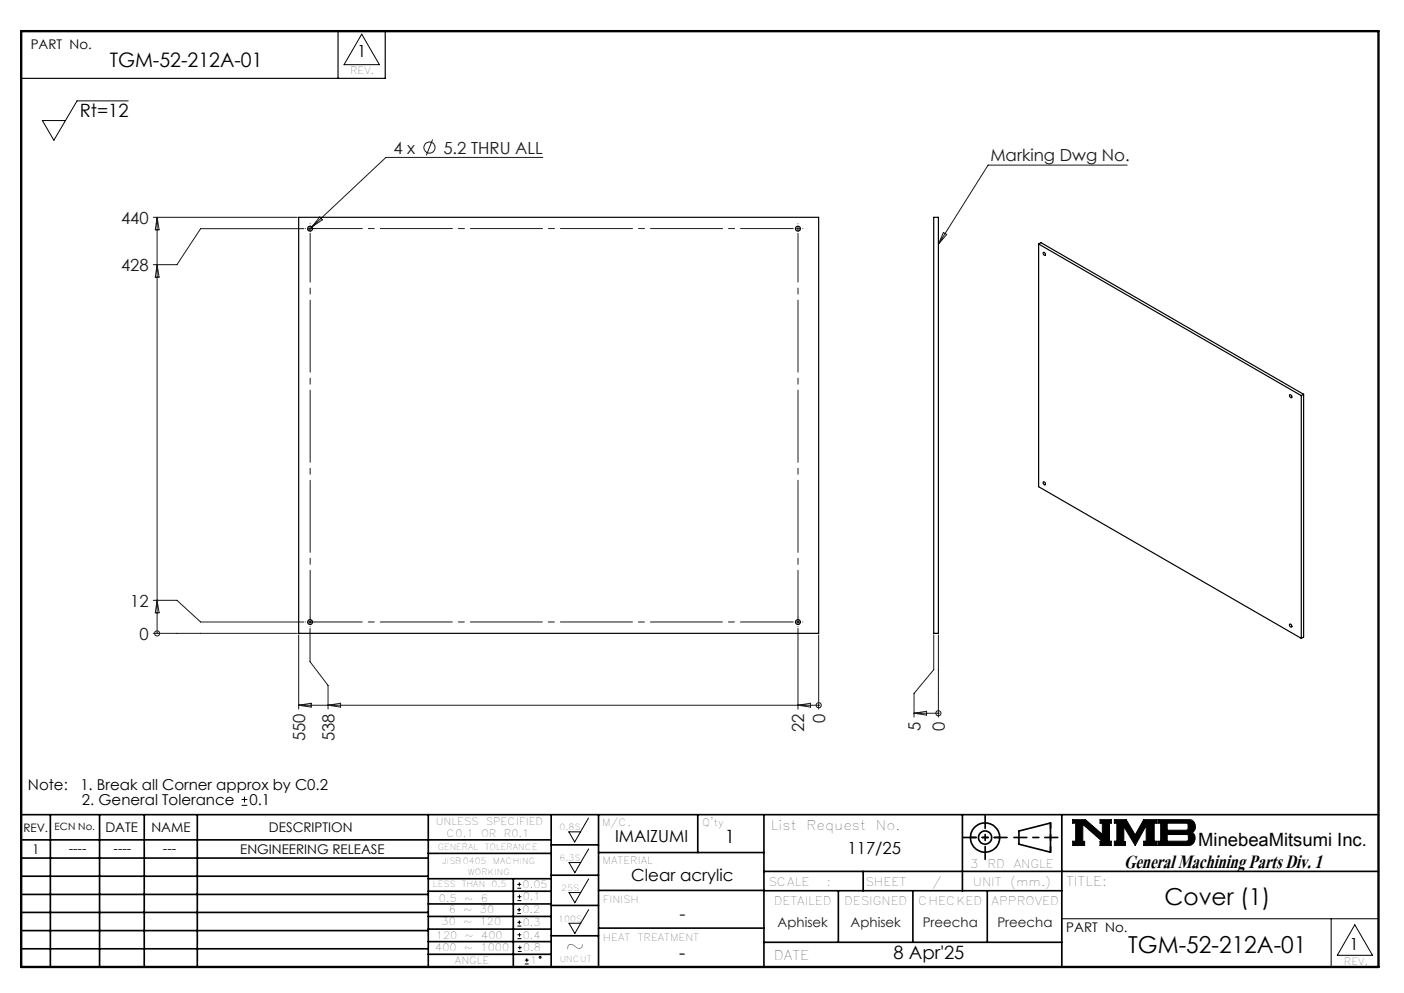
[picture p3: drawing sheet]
<svg xmlns="http://www.w3.org/2000/svg" width="297mm" height="210mm" viewBox="0 0 297 210" stroke-linecap="round" stroke-linejoin="round" font-family="sans-serif">
<g fill="none" stroke="#000" stroke-width=".21">
<path d="M76.5 7.2l3.8 6.5h-7.5zM27.1 21.3h-10.8l-4.9 8.4-2.4-4.2h4.9M51.1 170.3h1.2M51.1 169.1h1.2M51.7 168.5v1.2M120.3 175.9h2.5l-1.2 2.2zM124.5 173l-1.7 2.9M124.5 179.5l-1.7 2.9M226.9 173.3h2.7l3.6 3.2v-2.4h-.5v-.8h2.4v.8h-.4v3.8h.4v.9h-2.4v-.9h.5l-4.1-3.6v3.6h.3v.9h-2.5v-.9h.6v-3.8h-.6zM235.7 173.3h2.5l1.9 3.3 1.8-3.3h2.8v.8h-.5v3.8h.5v.9h-2.8v-.9h.6v-3.3l-2.4 4.2-2.4-4v3.2h.4v.8h-2.4v-.9h.6v-3.8h-.6zM244.9 173.3h6.6a1.47 1.47 0 0 1 1.3 1.2 1.47 1.47 0 0 1-.7 1.6 1.48 1.48 0 0 1 .7 1.6 1.48 1.48 0 0 1-1.4 1.1h-6.5v-.9h.6v-3.8h-.6zM246.9 174.1h4.1l.3 .2v1l-.3 .3h-4.1z"/>
<path d="M246.9 176.5h4.2l.3 .3v.8l-.4 .3h-4.1zM109.4 193.2h.8M109.4 192.4h.8M109.4 187.8h.8M109.4 187h.8M109.5 198.5h.8M109.5 197.7h.8M109.5 195.9h.8M109.5 195h.8M109.5 190.5h.8M109.5 189.6h.8M109.8 192v.8"/>
<path d="M109.9 194.7v.8M109.9 186.6v.8M109.9 189.2v.8M109.9 197.3v.8M110 200v.8M120.4 182.4h2.4l-1.2 2.2zM120.4 188.8h2.4l-1.2 2.1zM120.4 195.3h2.4l-1.2 2.1zM124.5 185.9l-1.7 2.9M124.5 192.4l-1.7 2.9M224.6 194.3h67M281.6 194.3v10.2"/>
<path d="M286.6 195.6l3.7 6.4h-7.4zM109.5 201.2h.8M109.5 200.4h.8M111 203.9h.8M111 203.1h.8M111.4 202.7v.8"/>
<circle cx="114.3" cy="202.5" r=".2"/>
</g>
<g fill="none" stroke="#000" stroke-width=".35">
<path d="M4.5 172.3h287.1M4.5 177.6h112.1M10.7 172.3v32.2M21.1 172.3v32.2M30.5 172.3v32.2M41.7 172.3v32.2M90.6 172.3v32.2M116.6 172.3v32.2M116.6 178.7h10M126.6 172.3v32.2M147.6 172.3v8M161.6 172.3v32.2"/>
<path d="M203.6 172.3v16.1M215.5 175.7l6.7-1.6v6.1l-6.7-1.7zM224.6 172.3v32.2M4.5 185.3h86.1M4.5 181.5h86.1M4.5 189.2h86.1M4.5 193h86.1M4.5 196.8h86.1M90.6 199.1h26M90.6 193.8h26M90.6 188.5h26M90.6 191.2h26"/>
<path d="M90.6 180.5h26M90.6 185.8h26M90.6 196.5h26M108.6 185.8v18.5M116.6 185.1h10M116.6 191.5h10M116.6 197.9h10M126.6 196.3h35M126.6 188.3h35M126.6 180.3h35M161.6 184.3h130M161.6 199.3h63"/>
<path d="M161.6 188.4h63M177.3 188.4v10.9M182.6 184.3v4.1M193.1 188.4v10.9M208.8 188.4v10.9M4.5 200.7h86.1M90.6 201.8h26"/>
<circle cx="208.4" cy="177.1" r="3.1"/>
<circle cx="208.4" cy="177.1" r="1.4"/>
</g>
<path d="M4.5 6.6h287.1" fill="none" stroke="#000" stroke-width=".21" stroke-dasharray="6.3 1.3 1.3 1.3" stroke-dashoffset="1.9"/>
<g fill="none" stroke="#000" stroke-width=".25">
<path d="M71.5 6.6v10M81.5 6.6v10h-77M63.2 46h110v87.9h-110zM197.5 46h1v87.9h-1zM219.7 51.6l55.6 32.1M219.7 51.6v51.3l55.6 32.1M219.7 51.6l.5-.3 55.6 32.1M220.7 53.4a.32 .32 0 0 1 .4 .2 .32 .32 0 0 1-.2 .4l-.2-.3zM272.8 83.5a.32 .32 0 0 1 .4 .2 .32 .32 0 0 1-.2 .4l-.2-.3zM275.3 83.7v51.3M275.8 83.4l-.5 .3M275.8 83.4v51.3l-.5 .3"/>
<path d="M220.8 101.9a.35 .35 0 0 1 .3 .2 .35 .35 0 0 1-.2 .4l-.2-.2zM272.9 132a.35 .35 0 0 1 .4 .2 .35 .35 0 0 1-.3 .4l-.2-.2z"/>
<circle cx="65.6" cy="48.4" r=".52"/>
<circle cx="168.8" cy="48.4" r=".51"/>
<circle cx="65.6" cy="131.6" r=".52"/>
<circle cx="168.8" cy="131.5" r=".51"/>
</g>
<path d="M205.3 177.1h6.2M222.2 174v6.2" fill="none" stroke="#000" stroke-width=".35" stroke-dasharray="15.2 1.3 1.3 1.3" stroke-dashoffset="14.1"/>
<path d="M203.8 177.1h9.2M208.4 172.5v9.2M214.5 177.1h9.3" fill="none" stroke="#000" stroke-width=".35" stroke-dasharray="15.2 1.3 1.3 1.3" stroke-dashoffset="12.5"/>
<path d="M4.5 6.6h287.1v197.9h-287.1z" fill="none" stroke="#000" stroke-width=".5"/>
<path d="M226.9 173.3v.8h.6v3.8h-.6v.9h2.5v-.9h-.3v-3.6l4.1 3.6h-.5v.9h2.4v-.9h-.4v-3.8h.4v-.8h-2.4v.8h.5v2.4l-3.6-3.2zM235.7 173.3v.8h.6v3.8h-.6v.9h2.4v-.8h-.4v-3.2l2.4 4 2.4-4.2v3.3h-.6v.9h2.8v-.9h-.5v-3.8h.5v-.8h-2.8l-1.8 3.3-1.9-3.3zM246.9 176.5h4.2l.3 .2v1l-.3 .2h-4.2zM244.9 173.3v.8h.6v3.8h-.6v.9h6.9l.7-.5 .3-.9-.1-.7-.6-.6a1.48 1.48 0 0 0 .7-1.6 1.48 1.48 0 0 0-1.3-1.2zM246.9 174.1h4.1l.3 .2v1.1l-.2 .2h-4.2z" fill-rule="evenodd" fill="#000"/>
<g fill="none" stroke="#191924" stroke-width=".21">
<path d="M91.5 29.5l-1.3 3.4M114.8 33.3h-33.2l-15.6 14.7M238.4 34.9h-29.4l-10.5 16.7M32.4 46h30.5M33.2 46v87.9M33.2 56l.5 2.6h-.9zM33.2 46l.5 2.6h-.9zM64.3 48.4h-21.9l-5 7.6h-5M65.1 48.4h1M65.6 47.9v1M66 48l-.8 .7M67.6 45.9l.6 .6-2.2 1.5z"/>
<path d="M168.3 48.4h1M168.8 47.9v1M199.6 49.2l.7 .4-1.8 2zM32.4 127h5l5 4.5h21.9M32.4 133.9h30.5M33.2 133.9h.1M33.2 127l.5 2.6h-.9zM63.2 134.3v15.7M65.1 131.5h1M65.6 131v1M65.6 132.9v7l3.8 5v5.1M168.3 131.5h1"/>
<path d="M168.8 132.9v17.1M168.8 131v1M173.2 134.3v15.7M197.5 134.3v7.3l-4.1 5v5.1M198.5 134.3v17.4M63.2 149.1h110M63.2 149.1l2.6-.4v.8zM69.4 149.1l2.6-.4v.8zM168.8 149.1l2.6-.4v.8zM173.2 149.1h.1M193.4 150.8h5.1M193.4 150.8l2.6-.4v.8z"/>
<path d="M198.5 150.8h.1"/>
<circle cx="90.9" cy="31.2" r="1.18"/>
<circle cx="33.2" cy="133.9" r=".55"/>
<circle cx="173.2" cy="149.1" r=".55"/>
<circle cx="198.5" cy="150.8" r=".54"/>
</g>
<path d="M64.6 48.3h.1M65.6 47.3h.1M66.6 48.3h.1M168.8 47.3h.1M169.8 48.3h.1M64.6 131.5h.1M65.6 130.5h.1M65.6 132.5v.1M66.6 131.5h.1M168.8 130.5h.1M168.8 132.5v.1M169.8 131.5h.1" fill="none" stroke="#191924" stroke-width=".21" stroke-dasharray="15.2 1.3 1.3 1.3"/>
<path d="M167.8 48.3h-102.3M167.8 131.5h-102.3" fill="none" stroke="#191924" stroke-width=".21" stroke-dasharray="15.2 1.3 1.3 1.3" stroke-dashoffset="4.1"/>
<path d="M65.6 49.3v81.6M168.8 49.3v81.6" fill="none" stroke="#191924" stroke-width=".21" stroke-dasharray="15.2 1.3 1.3 1.3" stroke-dashoffset="4.9"/>
<text font-size="6.2" x="237.8" y="183.6">General Machining Parts Div. 1</text>
<g font-size="4.9">
<text x="246.3" y="191.4">Cover (1)</text>
<text x="119.6" y="201.8">~</text>
<text x="238.7" y="201.5">TGM-52-212A-01</text>
</g>
<text font-size="4.2" x="23.2" y="14.3">TGM-52-212A-01</text>
<g font-size="3.9">
<text x="16.9" y="24.6">Rt=12</text>
<text x="153.3" y="178.4">1</text>
<text x="253.5" y="178.9">MinebeaMitsumi Inc.</text>
<text x="143.7" y="202.9">-</text>
<text x="189" y="202.9">8 Apr'25</text>
</g>
<text font-size="3.9" fill="#191924" x="143.7" y="194.6">-</text>
<g font-size="3.5">
<text x="75.6" y="12.1">1</text>
<text x="130.1" y="178.2">IMAIZUMI</text>
<text x="179.3" y="180.5">117/25</text>
<text x="133.6" y="186.4">Clear acrylic</text>
<text x="285.5" y="200.9">1</text>
</g>
<g font-size="3.5" fill="#191924">
<text x="83.2" y="32.5">4 x</text>
<text x="93.8" y="32.5">5.2 THRU ALL</text>
<text x="209.5" y="34.1">Marking Dwg No.</text>
<text x="25.6" y="47.3">440</text>
<text x="25.6" y="57.3">428</text>
<text x="27.6" y="128.3">12</text>
<text x="29.5" y="135.3">0</text>
<text x="170.1" y="154.8" transform="rotate(-90 170.1 154.8)">22</text>
<text x="174.5" y="152.9" transform="rotate(-90 174.5 152.9)">0</text>
<text x="194.7" y="154.6" transform="rotate(-90 194.7 154.6)">5</text>
<text x="199.9" y="154.6" transform="rotate(-90 199.9 154.6)">0</text>
<text x="64.5" y="156.8" transform="rotate(-90 64.5 156.8)">550</text>
<text x="70.7" y="156.8" transform="rotate(-90 70.7 156.8)">538</text>
</g>
<g font-size="3.2">
<text x="5.9" y="167.1">Note:</text>
<text x="17" y="167.1">1. Break all Corner approx by C0.2</text>
<text x="17.3" y="170.3">2. General Tolerance</text>
<text x="52.8" y="170.3">0.1</text>
</g>
<g font-size="2.8">
<text x="6.5" y="10.4">PART No.</text>
<text x="22.3" y="175.9">DATE</text>
<text x="32" y="175.9">NAME</text>
<text x="56.9" y="175.9">DESCRIPTION</text>
<text x="163.1" y="175.4">List</text>
<text x="170.6" y="175.4">Request</text>
<text x="185.3" y="175.4">No.</text>
<text x="6.8" y="180.6">1</text>
<text x="14.5" y="180.3">----</text>
<text x="24" y="180.3">----</text>
<text x="34.5" y="180.3">---</text>
<text x="50.8" y="180.7">ENGINEERING RELEASE</text>
<text x="225.5" y="187.3">TITLE:</text>
<text x="225.6" y="197.2">PART No.</text>
<text x="163.7" y="203">DATE</text>
</g>
<g font-size="2.8" fill="#191924">
<text x="164.5" y="196.1">Aphisek</text>
<text x="179.9" y="196.1">Aphisek</text>
<text x="195.2" y="196.1">Preecha</text>
<text x="211" y="196.1">Preecha</text>
</g>
<g font-size="2.5">
<text x="4.9" y="175.9">REV.</text>
<text x="205.2" y="183.6">3</text>
<text x="208.9" y="183.6">RD</text>
<text x="214.4" y="183.6">ANGLE</text>
<text x="162.5" y="187.3">SCALE</text>
<text x="163.7" y="191.5">DETAILED</text>
<text x="174.9" y="187.3">:</text>
<text x="178.6" y="191.5">DESIGNED</text>
<text x="183.1" y="187.3">SHEET</text>
<text x="194.2" y="191.5">CHECKED</text>
<text x="197.2" y="187.3">/</text>
<text x="205.8" y="187.3">UNIT</text>
<text x="209.8" y="191.5">APPROVED</text>
<text x="213.7" y="187.3">(mm.)</text>
</g>
<g font-size="2.1">
<text x="74.1" y="15.7">REV.</text>
<text x="11.6" y="175.6">ECN No.</text>
<text x="92.2" y="174.5">UNLESS</text>
<text x="94.5" y="177.1">C0.1</text>
<text x="101.8" y="177.1">OR</text>
<text x="102.8" y="174.5">SPECIFIED</text>
<text x="106.6" y="177.1">R0.1</text>
<text x="127.3" y="174.7">M/C.</text>
<text x="148.6" y="174.8">Q'ty</text>
<text x="127.5" y="182.8">MATERIAL</text>
<text x="92.8" y="190.8">0.5</text>
<text x="98.2" y="190.8">~</text>
<text x="101.7" y="190.8">6</text>
<text x="110.6" y="187.8">0.05</text>
<text x="110.6" y="190.4">0.1</text>
<text x="127.6" y="190.9">FINISH</text>
<text x="93.4" y="195.7">30</text>
<text x="94.9" y="193">6</text>
<text x="98" y="195.7">~</text>
<text x="98" y="193">~</text>
<text x="101.5" y="195.7">120</text>
<text x="101.5" y="193">30</text>
<text x="110.5" y="193.2">0.2</text>
<text x="110.6" y="195.9">0.3</text>
<text x="92.1" y="201.1">400</text>
<text x="92.2" y="198.6">120</text>
<text x="96.2" y="203.9">ANGLE</text>
<text x="98.2" y="201.1">~</text>
<text x="98.3" y="198.6">~</text>
<text x="101.7" y="201.1">1000</text>
<text x="101.8" y="198.6">400</text>
<text x="110.6" y="198.5">0.4</text>
<text x="110.7" y="201.2">0.8</text>
<text x="112.1" y="203.9">1</text>
<text x="127.6" y="199">HEAT</text>
<text x="134.9" y="199">TREATMENT</text>
<text x="284.3" y="204.1">REV.</text>
</g>
<g font-size="1.8">
<text x="92.6" y="179.7">GENERAL</text>
<text x="102.5" y="179.7">TOLERANCE</text>
<text x="118.4" y="175.6">0.8S</text>
<text x="93.5" y="182.6">JISB0405</text>
<text x="99" y="185">WORKING</text>
<text x="104.3" y="182.6">MACHING</text>
<text x="118.4" y="182.1">6.3S</text>
<text x="91.6" y="187.6">LESS</text>
<text x="97.7" y="187.6">THAN</text>
<text x="104" y="187.6">0.5</text>
<text x="118.7" y="188.4">25S</text>
<text x="118.1" y="194.9">100S</text>
<text x="118.4" y="203.4">UNCUT</text>
</g>
</svg>
